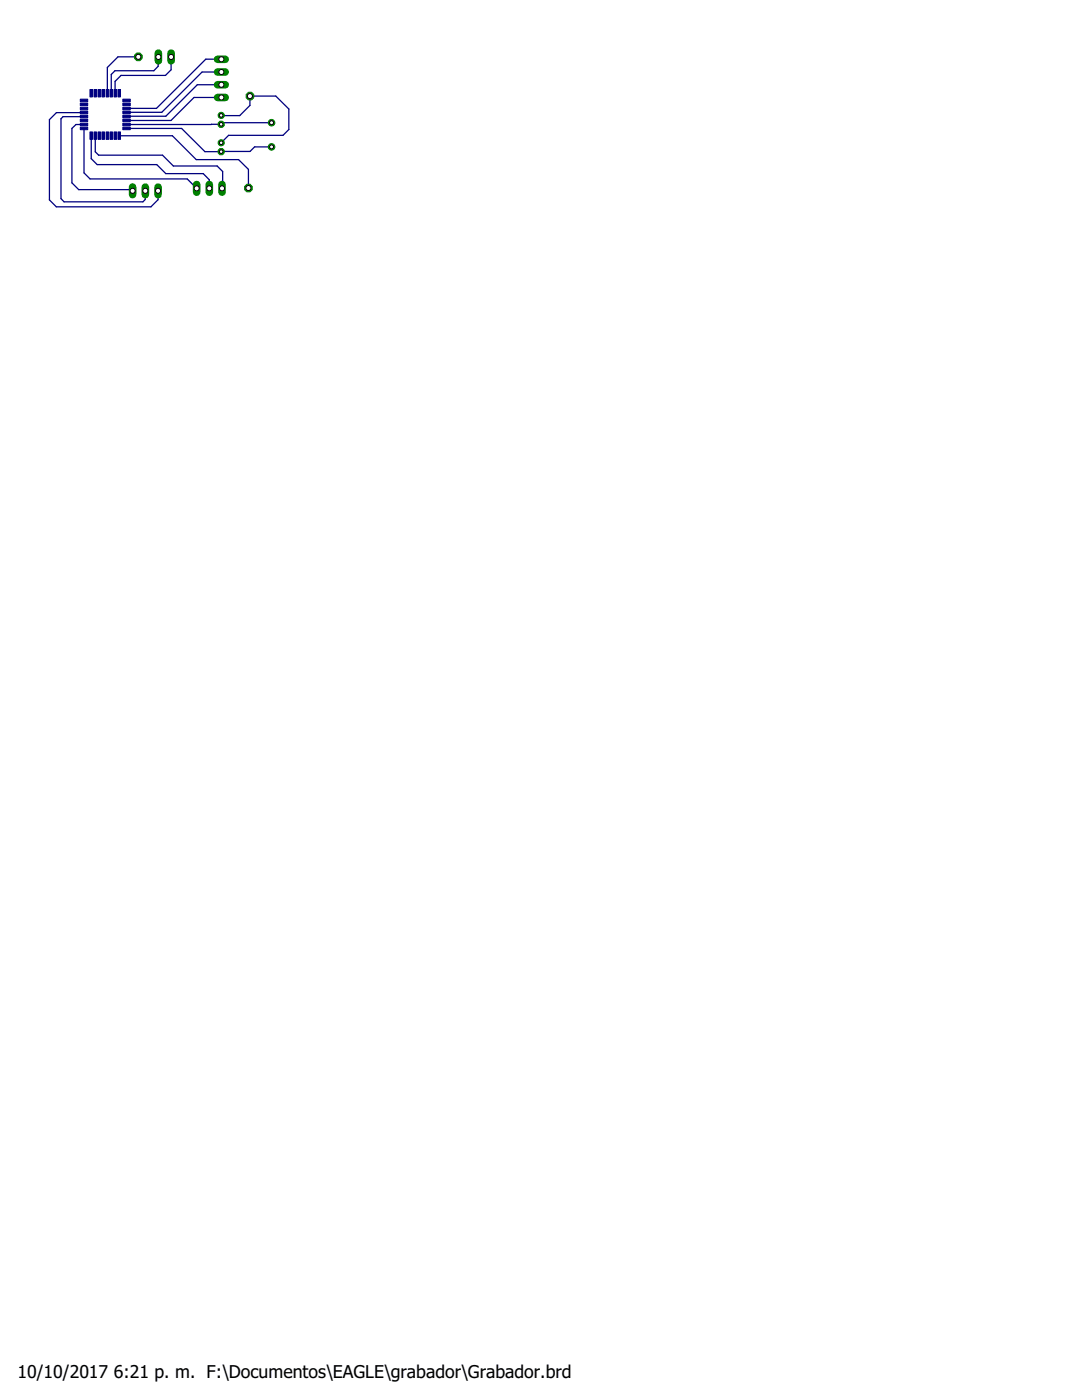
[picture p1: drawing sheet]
<svg xmlns="http://www.w3.org/2000/svg" width="216mm" height="279mm" viewBox="0 0 216 279" stroke-linecap="round" stroke-linejoin="round" font-family="sans-serif">
<g fill="#000080" stroke="#000080" stroke-width=".2">
<path d="M24.5 19.8h1.5v.5h-1.5z"/>
<path d="M24.5 20.6h1.5v.5h-1.5z"/>
<path d="M24.5 21.4h1.5v.5h-1.5z"/>
<path d="M24.5 22.2h1.5v.5h-1.5z"/>
<path d="M24.5 23h1.5v.5h-1.5z"/>
<path d="M24.5 23.8h1.5v.5h-1.5z"/>
<path d="M24.5 24.6h1.5v.5h-1.5z"/>
<path d="M24.5 25.4h1.5v.5h-1.5z"/>
<path d="M23.5 26.3h.5v1.5h-.5z"/>
<path d="M22.8 26.3h.5v1.5h-.5z"/>
<path d="M21.9 26.3h.6v1.5h-.6z"/>
<path d="M21.2 26.3h.5v1.5h-.5z"/>
<path d="M20.3 26.3h.5v1.5h-.5z"/>
<path d="M19.6 26.3h.5v1.5h-.5z"/>
<path d="M18.8 26.3h.5v1.5h-.5z"/>
<path d="M17.9 26.3h.6v1.5h-.6z"/>
<path d="M16 25.4h1.5v.5h-1.5z"/>
<path d="M16 24.6h1.5v.5h-1.5z"/>
<path d="M16 23.8h1.5v.5h-1.5z"/>
<path d="M16 23h1.5v.5h-1.5z"/>
<path d="M16 22.2h1.5v.5h-1.5z"/>
<path d="M16 21.4h1.5v.5h-1.5z"/>
<path d="M16 20.6h1.5v.5h-1.5z"/>
<path d="M16 19.8h1.5v.5h-1.5z"/>
<path d="M17.9 17.9h.6v1.4h-.6z"/>
<path d="M18.8 17.9h.5v1.4h-.5z"/>
<path d="M19.6 17.9h.5v1.4h-.5z"/>
<path d="M20.3 17.9h.5v1.4h-.5z"/>
<path d="M21.2 17.9h.5v1.4h-.5z"/>
<path d="M21.9 17.9h.6v1.4h-.6z"/>
<path d="M22.8 17.9h.5v1.4h-.5z"/>
<path d="M23.5 17.9h.5v1.4h-.5z"/>
</g>
<g fill="none" stroke="#000080" stroke-width=".25">
<path d="M27.6 11.3h-4.1l-2.1 2.2v5.1M31.6 11.4v1.8l-.9 .9h-7.8l-.7 .8v3.7M34.1 11.4v2.5l-1.1 1.1h-8.8l-1.2 1.2v2.4M43.6 11.8h.1M44.2 14.4h-3.9l-8 8h-7M44.2 11.8h-3.1l-9.9 9.8h-5.9M44.2 16.9h-4.8l-6.3 6.3h-7.8M44.2 19.5h-5.5l-4.6 4.5h-8.8M16.8 24.8h-1.6l-.8 .8v10.9l1.3 1.3h10.5l.3 .3M16.8 25.6v8.9l1.2 1.2h19.4l1.8 1.9M16.8 22.4l-5.5 .1-1.4 1.4v16l1.3 1.4h18.9l1.4-1.4v-1.8M16.8 23.2l-4.2 .1-.4 .4v15.9l.6 .7h15.7l.5-.5v-1.7"/>
<path d="M18.2 27.1v4.6l1.2 1.2h11.9l1.8 1.7h7.5l1.2 1.3v1.7M19 27.1v3.2l.7 .7h12.7l2.2 2.1h8.7l1.1 1.1v3.3l-.1 .1M19 27.1h.1M23.8 27.1h10.6l4.8 4.8h8.4l2 1.9v3.7M25.3 21.6v.1M25.3 24h.1M25.3 25.7l10.9-.1 4.7 4.7 9-.1 .9-.9h3.4M44.1 23l3.7 .1 2.1-2.1v-1.8h5.1l2.6 2.6v4l-1.1 1.2h-10.9l-1.5 1.5M54.2 24.5h-9.8l-.3 .3h-2l-16.8 .1"/>
</g>
<circle cx="54.2" cy="24.5" r=".66" fill="#008000" stroke="#008000" stroke-width=".2"/>
<circle cx="54.2" cy="24.5" r=".4" fill="#fff" stroke="#000" stroke-width=".2"/>
<circle cx="54.2" cy="29.3" r=".66" fill="#008000" stroke="#008000" stroke-width=".2"/>
<circle cx="54.2" cy="29.3" r=".4" fill="#fff" stroke="#000" stroke-width=".2"/>
<circle cx="44.1" cy="24.8" r=".66" fill="#008000" stroke="#008000" stroke-width=".2"/>
<circle cx="44.1" cy="24.8" r=".36" fill="#fff" stroke="#000" stroke-width=".2"/>
<circle cx="44.1" cy="23" r=".61" fill="#008000" stroke="#008000" stroke-width=".2"/>
<circle cx="44.1" cy="23" r=".36" fill="#fff" stroke="#000" stroke-width=".2"/>
<circle cx="44.1" cy="30.3" r=".66" fill="#008000" stroke="#008000" stroke-width=".2"/>
<circle cx="44.1" cy="30.3" r=".36" fill="#fff" stroke="#000" stroke-width=".2"/>
<circle cx="44.1" cy="28.5" r=".61" fill="#008000" stroke="#008000" stroke-width=".2"/>
<circle cx="44.1" cy="28.5" r=".36" fill="#fff" stroke="#000" stroke-width=".2"/>
<path d="M34.1 10.6v1.5" fill="none" stroke="#008000" stroke-width="1.5"/>
<circle cx="34.1" cy="11.4" r=".51" fill="#fff" stroke="#000" stroke-width=".2"/>
<path d="M31.6 10.6v1.5" fill="none" stroke="#008000" stroke-width="1.5"/>
<circle cx="31.6" cy="11.4" r=".51" fill="#fff" stroke="#000" stroke-width=".2"/>
<circle cx="49.6" cy="37.5" r=".83" fill="#008000" stroke="#008000" stroke-width=".2"/>
<circle cx="49.6" cy="37.5" r=".51" fill="#fff" stroke="#000" stroke-width=".2"/>
<path d="M43.4 19.5h1.5" fill="none" stroke="#008000" stroke-width="1.5"/>
<circle cx="44.2" cy="19.5" r=".51" fill="#fff" stroke="#000" stroke-width=".2"/>
<path d="M43.4 16.9h1.5" fill="none" stroke="#008000" stroke-width="1.5"/>
<circle cx="44.2" cy="16.9" r=".51" fill="#fff" stroke="#000" stroke-width=".2"/>
<path d="M43.4 14.4h1.5" fill="none" stroke="#008000" stroke-width="1.5"/>
<circle cx="44.2" cy="14.4" r=".51" fill="#fff" stroke="#000" stroke-width=".2"/>
<path d="M43.4 11.8h1.5" fill="none" stroke="#008000" stroke-width="1.5"/>
<circle cx="44.2" cy="11.8" r=".51" fill="#fff" stroke="#000" stroke-width=".2"/>
<path d="M26.5 37.3v1.5" fill="none" stroke="#008000" stroke-width="1.5"/>
<circle cx="26.5" cy="38.1" r=".51" fill="#fff" stroke="#000" stroke-width=".2"/>
<path d="M29 37.3v1.5" fill="none" stroke="#008000" stroke-width="1.5"/>
<circle cx="29" cy="38.1" r=".51" fill="#fff" stroke="#000" stroke-width=".2"/>
<path d="M31.5 37.3v1.5" fill="none" stroke="#008000" stroke-width="1.5"/>
<circle cx="31.5" cy="38.1" r=".51" fill="#fff" stroke="#000" stroke-width=".2"/>
<circle cx="49.9" cy="19.2" r=".83" fill="#008000" stroke="#008000" stroke-width=".2"/>
<circle cx="49.9" cy="19.2" r=".51" fill="#fff" stroke="#000" stroke-width=".2"/>
<circle cx="27.6" cy="11.3" r=".83" fill="#008000" stroke="#008000" stroke-width=".2"/>
<circle cx="27.6" cy="11.3" r=".51" fill="#fff" stroke="#000" stroke-width=".2"/>
<path d="M44.3 36.8v1.6" fill="none" stroke="#008000" stroke-width="1.5"/>
<circle cx="44.3" cy="37.6" r=".51" fill="#fff" stroke="#000" stroke-width=".2"/>
<path d="M41.8 36.8v1.6" fill="none" stroke="#008000" stroke-width="1.5"/>
<circle cx="41.8" cy="37.6" r=".51" fill="#fff" stroke="#000" stroke-width=".2"/>
<path d="M39.2 36.8v1.6" fill="none" stroke="#008000" stroke-width="1.5"/>
<circle cx="39.2" cy="37.6" r=".51" fill="#fff" stroke="#000" stroke-width=".2"/>
<g font-size="3.5">
<text x="3.5" y="274.9">10/10/2017</text>
<text x="22.7" y="274.9">6:21 p. m. F:\Documentos\EAGLE\grabador\Grabador.brd</text>
</g>
</svg>
